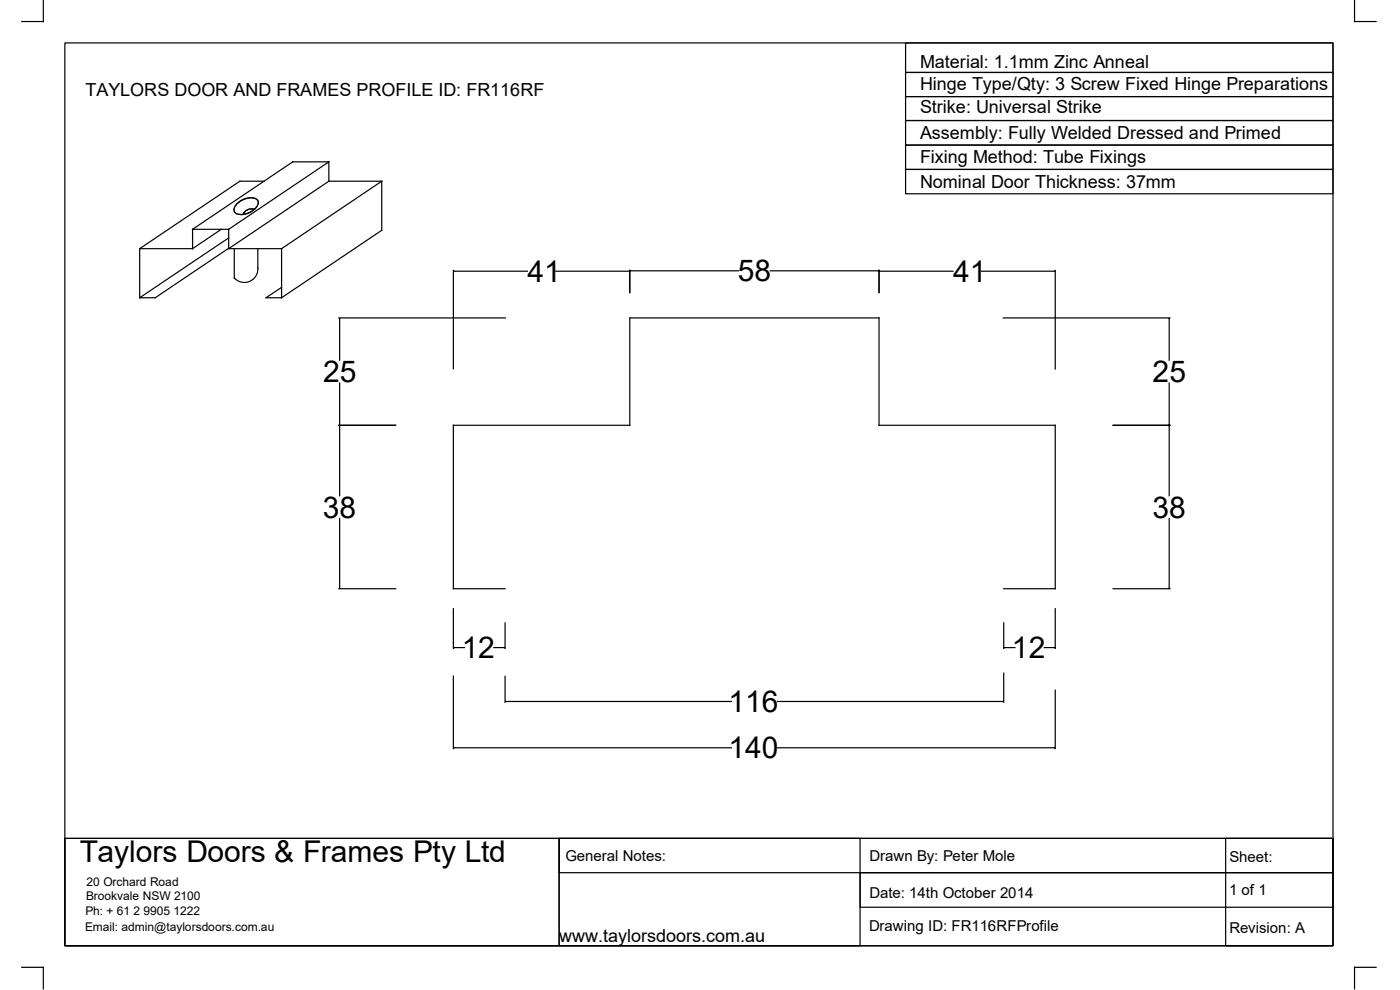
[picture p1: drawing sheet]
<svg xmlns="http://www.w3.org/2000/svg" width="297mm" height="210mm" viewBox="0 0 297 210" stroke-linecap="round" stroke-linejoin="round" font-family="sans-serif">
<g fill="none" stroke="#000" stroke-width=".25">
<path d="M9.2 0v4.6h-4.6M13.8 9.1h269v191.5h-269zM192.1 9.1h90.7v6.3h-90.7zM192.1 15.4h90.7v5.1h-90.7zM287.4 0v4.6h4.5M56 38.4h-5.1l-21.3 14.3M69.8 34.3h-7.7l-21.2 14.3M69.8 34.3l-21.3 14.3M69.8 38.4l-21.3 14.3M69.8 38.4h11.2M69.8 34.3v4.1M81 38.4l-21.3 14.3"/>
<path d="M81 38.4v10.5l-21.3 14.3M192.1 20.5h90.7v5.1h-90.7zM192.1 25.6h90.7v5.2h-90.7zM192.1 30.8h90.7v5.1h-90.7zM192.1 35.9h90.7v5.2h-90.7zM29.6 52.7v10.5M29.6 52.7h11.3M40.9 48.6v4.1M40.9 48.6h7.6M46.9 48.6l-6 4.1M48.5 52.7l-15.6 10.5h-3.3M48.5 52.7h11.2"/>
<path d="M48.5 48.6v4.1M48.5 50.5l-18.9 12.7M49.7 52.7v6.3M54.7 52.7v4.1M59.7 52.7v10.5M96.2 57.5h.2zM96.2 57.4v20.8M96.4 57.5h15.5M117.9 57.5h15.5M133.4 57.5h.2zM133.6 57.4l.2 .1zM133.6 57.3v4.8"/>
<path d="M133.8 57.4h22.9M163.4 57.4h22.9M186.3 57.4h.2zM186.5 57.5h.1zM186.5 57.3v4.8M186.6 57.5h15.6M208.2 57.5h15.5M223.7 57.5h.2zM223.9 57.4v20.9M59.7 61l-3.3 2.2h3.3M71.9 67.4h35.3M72.1 67.4l-.1 .2z"/>
<path d="M72.1 67.6v8.8M212.9 67.4h35.3M248 67.4l.1 .2zM248 67.6v8.8M71.9 90.2h12M72 90.1l.1 .1zM72.1 90.2l-.1 .2zM72.1 81.2v8.9M72.1 90.4v14.8M236.1 90.2h12.1M248 90.1v.1zM248 90.2l.1 .2z"/>
<path d="M248 81.2v8.9M248 90.4v14.8M72.1 110v14.7M248 110v14.7M71.9 124.9h12M72 124.7l.1 .2zM96.2 137.4l.2-.1zM96.2 129.1v8.4M96.4 137.4h2.2M104.8 137.4h2.2M107 137.3l.1 .1zM107.1 124.9h-10.9v-34.7h37.4v-22.8h52.9v22.8h37.4v34.7h-11"/>
<path d="M107.1 132.1v5.4M212.9 137.4l.2-.1zM212.9 132.1v5.4M213.1 137.4h2.2M221.5 137.4h2.2M223.7 137.3l.2 .1zM223.9 129.1v8.4M236.1 124.9h12.1M248 124.7v.2zM96.2 158.6l.2 .1zM96.2 143.4v15.4M96.4 158.6h58.8"/>
<path d="M107.1 148.8h.2zM107.1 143.5v5.5M107.3 148.8h47.9M164.9 158.6h58.8M164.9 148.8h47.9M212.8 148.8h.1zM212.9 142.8v6.2M223.7 158.6h.2zM223.9 146.4v12.4M13.8 177.8h269v22.8h-269zM13.8 177.8h104.8v22.8h-104.8zM118.6 177.8h63.9v22.8h-63.9z"/>
<path d="M118.6 177.8h164.2v7.3h-164.2zM260 177.8h22.8v22.8h-22.8zM182.5 185.1h100.3v7.3h-100.3zM4.6 205.2h4.6v4.6M291.9 205.2h-4.5v4.6"/>
</g>
<g fill="#000">
<path d="M49.7 58.8a2.77 2.77 0 0 0 3.2 .8 2.77 2.77 0 0 0 1.7-2.9h.2a3 3 0 0 1-1.8 3.1 3 3 0 0 1-3.5-.8zM51.7 45a2.09 2.09 0 0 1 2.4-.7l-.1 .3a1.81 1.81 0 0 0-2.4 1h-.2z"/>
<path d="M50.5 43.2a1.34 1.34 0 0 0-.4 1.9 3.6 3.6 0 0 0 4.6-2.1 1.21 1.21 0 0 0-1.8-.9 4.8 4.8 0 0 0-2.4 1.1zM50.3 43a3.8 3.8 0 0 1 4.2-.8 1.59 1.59 0 0 1-.5 2.4 3.8 3.8 0 0 1-4.1 .7 1.46 1.46 0 0 1 .4-2.3z"/>
<path d="M50.5 43.2a1.34 1.34 0 0 0-.4 1.9 3.6 3.6 0 0 0 4.6-2.1 1.21 1.21 0 0 0-1.8-.9 4.8 4.8 0 0 0-2.4 1.1zM50.3 43a3.8 3.8 0 0 1 4.2-.8 1.59 1.59 0 0 1-.5 2.4 3.8 3.8 0 0 1-4.1 .7 1.46 1.46 0 0 1 .4-2.3z"/>
</g>
<g fill="#000">
<path d="M96.2 57.5h.2zM133.4 57.5h.2zM133.6 57.4l.2 .1zM186.3 57.4h.2zM186.5 57.5h.1zM223.7 57.5h.2zM72.1 67.4l-.1 .2zM248 67.4l.1 .2zM72 90.1l.1 .1zM72.1 90.2l-.1 .2zM248 90.1v.1zM248 90.2l.1 .2z"/>
<path d="M72 124.7l.1 .2zM96.2 137.4l.2-.1zM107 137.3l.1 .1zM212.9 137.4l.2-.1zM223.7 137.3l.2 .1zM248 124.7v.2zM96.2 158.6l.2 .1zM107.1 148.8h.2zM212.8 148.8h.1zM223.7 158.6h.2z"/>
</g>
<g font-size="6.4">
<text x="111.9" y="59.8">41</text>
<text x="156.5" y="59.7">58</text>
<text x="202.2" y="59.8">41</text>
<text x="68.5" y="81.1">25</text>
<text x="244.5" y="81.1">25</text>
<text x="68.5" y="109.8">38</text>
<text x="244.5" y="109.8">38</text>
<text x="98" y="139.7">12</text>
<text x="214.7" y="139.7">12</text>
<text x="154.5" y="151">116</text>
<text x="154.6" y="160.9">140</text>
<text x="16.9" y="182.9">Taylors Doors &amp; Frames Pty Ltd</text>
</g>
<g font-size="3.8">
<text x="195.2" y="14.4">Material: 1.1mm Zinc Anneal</text>
<text x="18.1" y="20.4">TAYLORS DOOR AND FRAMES PROFILE ID: FR116RF</text>
<text x="195.2" y="19.1">Hinge Type/Qty: 3 Screw Fixed Hinge Preparations</text>
<text x="195.2" y="23.9">Strike: Universal Strike</text>
<text x="195.2" y="29.4">Assembly: Fully Welded Dressed and Primed</text>
<text x="195.2" y="34.6">Fixing Method: Tube Fixings</text>
<text x="195.2" y="39.8">Nominal Door Thickness: 37mm</text>
<text x="118.6" y="199.9">www.taylorsdoors.com.au</text>
</g>
<g font-size="3.2">
<text x="120" y="182.6">General Notes:</text>
<text x="184.5" y="182.5">Drawn By: Peter Mole</text>
<text x="260.8" y="182.9">Sheet:</text>
<text x="184.4" y="190.4">Date: 14th October 2014</text>
<text x="260.7" y="189.9">1 of 1</text>
<text x="184.4" y="197.5">Drawing ID: FR116RFProfile</text>
<text x="260.8" y="197.8">Revision: A</text>
</g>
<g font-size="2.5">
<text x="18.3" y="191">Brookvale NSW 2100</text>
<text x="18.4" y="187.9">20 Orchard Road</text>
<text x="18" y="197.6">Email: admin@taylorsdoors.com.au</text>
<text x="18.1" y="194.1">Ph: + 61 2 9905 1222</text>
</g>
</svg>
